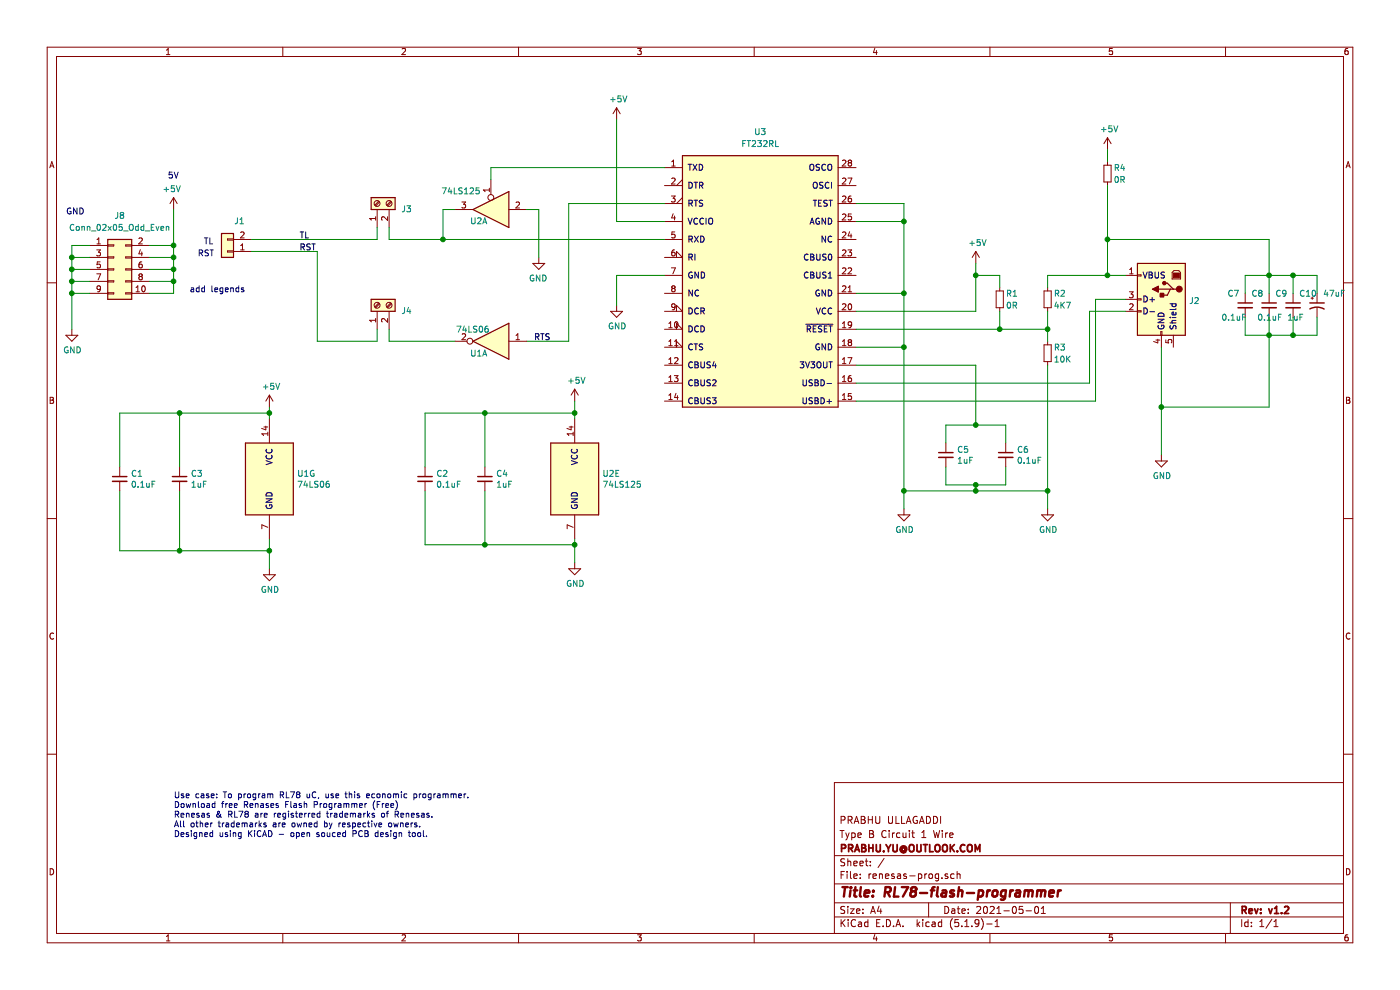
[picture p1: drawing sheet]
EESchema Schematic File Version 4
EELAYER 30 0
EELAYER END
$Descr A4 11693 8268
encoding utf-8
Sheet 1 1
Title "RL78-flash-programmer"
Date "2021-05-01"
Rev "v1.2"
Comp "PRABHU.YU@OUTLOOK.COM"
Comment1 "Type B Circuit 1 Wire"
Comment2 "PRABHU ULLAGADDI"
Comment3 ""
Comment4 ""
$EndDescr
$Comp
L Device:C_Small C5
U 1 1
P 7900 3800
F 0 "C5" H 7992 3846 50  0000 L CNN
F 1 "1uF" H 7992 3755 50  0000 L CNN
F 2 "Capacitor_SMD:C_1206_3216Metric_Pad1.42x1.75mm_HandSolder" H 7900 3800 50  0001 C CNN
F 3 "~" H 7900 3800 50  0001 C CNN
	1    7900 3800
	1    0    0    -1  
$EndComp
$Comp
L Device:C_Small C6
U 1 1
P 8400 3800
F 0 "C6" H 8492 3846 50  0000 L CNN
F 1 "0.1uF" H 8492 3755 50  0000 L CNN
F 2 "Capacitor_SMD:C_1206_3216Metric_Pad1.42x1.75mm_HandSolder" H 8400 3800 50  0001 C CNN
F 3 "~" H 8400 3800 50  0001 C CNN
	1    8400 3800
	1    0    0    -1  
$EndComp
Wire Wire Line
	8400 3700 8400 3550
Wire Wire Line
	8400 3550 8150 3550
Wire Wire Line
	7900 3550 7900 3700
Wire Wire Line
	8150 3550 8150 3050
Connection ~ 8150 3550
Wire Wire Line
	8150 3550 7900 3550
Wire Wire Line
	10600 2800 10600 3400
Wire Wire Line
	7150 3050 8150 3050
Wire Wire Line
	7550 2900 7550 4100
Wire Wire Line
	9100 3200 9100 2600
Wire Wire Line
	7150 3200 9100 3200
Wire Wire Line
	9150 3350 9150 2500
Wire Wire Line
	7150 3350 9150 3350
Wire Wire Line
	9700 3400 9700 2900
Wire Wire Line
	9700 3400 10600 3400
$Comp
L power:GND #PWR0113
U 1 1
P 9700 3800
F 0 "#PWR0113" H 9700 3550 50  0001 C CNN
F 1 "GND" H 9705 3627 50  0000 C CNN
F 2 "" H 9700 3800 50  0001 C CNN
F 3 "" H 9700 3800 50  0001 C CNN
	1    9700 3800
	1    0    0    -1  
$EndComp
Wire Wire Line
	9700 3800 9700 3400
Connection ~ 9700 3400
Connection ~ 7550 2900
Connection ~ 8150 2300
Wire Wire Line
	8150 2600 8150 2300
Wire Wire Line
	8150 2300 8150 2200
Wire Wire Line
	2650 2100 2650 2850
Wire Wire Line
	4500 1750 4500 2150
Wire Wire Line
	4400 1750 4500 1750
$Comp
L power:GND #PWR0114
U 1 1
P 4500 2150
F 0 "#PWR0114" H 4500 1900 50  0001 C CNN
F 1 "GND" H 4505 1977 50  0000 C CNN
F 2 "" H 4500 2150 50  0001 C CNN
F 3 "" H 4500 2150 50  0001 C CNN
	1    4500 2150
	-1   0    0    -1  
$EndComp
Wire Wire Line
	3700 2000 5550 2000
Connection ~ 3700 2000
Wire Wire Line
	3700 1750 3700 2000
Wire Wire Line
	3800 1750 3700 1750
Wire Wire Line
	4100 1400 4100 1500
$Comp
L 74xx:74LS125 U2
U 1 1
P 4100 1750
F 0 "U2" H 4200 1850 50  0000 C CNN
F 1 "74LS125" H 4350 1600 50  0000 C CNN
F 2 "Package_DIP:DIP-14_W7.62mm" H 4100 1750 50  0001 C CNN
F 3 "http://www.ti.com/lit/gpn/sn74LS125" H 4100 1750 50  0001 C CNN
	1    4100 1750
	-1   0    0    1   
$EndComp
Wire Wire Line
	4100 1400 5550 1400
Wire Wire Line
	4750 1700 4750 2850
Wire Wire Line
	4750 1700 5550 1700
Wire Wire Line
	5150 2300 5550 2300
Wire Wire Line
	8150 4100 7550 4100
Wire Wire Line
	8150 4050 8400 4050
Connection ~ 8150 4050
Wire Wire Line
	8150 4050 8150 4100
Wire Wire Line
	7900 4050 8150 4050
Wire Wire Line
	9250 2000 9250 1550
Connection ~ 9250 2000
Wire Wire Line
	9250 2000 10600 2000
$Comp
L power:+5V #PWR0112
U 1 1
P 9250 1250
F 0 "#PWR0112" H 9250 1100 50  0001 C CNN
F 1 "+5V" H 9265 1423 50  0000 C CNN
F 2 "" H 9250 1250 50  0001 C CNN
F 3 "" H 9250 1250 50  0001 C CNN
	1    9250 1250
	1    0    0    -1  
$EndComp
Wire Wire Line
	9250 1350 9250 1250
Connection ~ 9250 2300
Wire Wire Line
	9250 2300 9400 2300
Wire Wire Line
	9250 2300 9250 2000
$Comp
L Device:R_Small R4
U 1 1
P 9250 1450
F 0 "R4" H 9300 1500 50  0000 L CNN
F 1 "0R" H 9300 1400 50  0000 L CNN
F 2 "Resistor_SMD:R_1206_3216Metric_Pad1.42x1.75mm_HandSolder" H 9250 1450 50  0001 C CNN
F 3 "~" H 9250 1450 50  0001 C CNN
	1    9250 1450
	1    0    0    -1  
$EndComp
Wire Wire Line
	9400 2600 9100 2600
Wire Wire Line
	9150 2500 9400 2500
$Comp
L renesas-prog-rescue:USB_B-Connector J2
U 1 1
P 9700 2500
F 0 "J2" H 9470 2489 50  0000 R CNN
F 1 "USB_B" H 9470 2398 50  0001 R CNN
F 2 "Connector_USB:USB_B_OST_USB-B1HSxx_Horizontal" H 9850 2450 50  0001 C CNN
F 3 " ~" H 9850 2450 50  0001 C CNN
	1    9700 2500
	-1   0    0    -1  
$EndComp
$Comp
L power:+5V #PWR0110
U 1 1
P 8150 2200
F 0 "#PWR0110" H 8150 2050 50  0001 C CNN
F 1 "+5V" H 8165 2373 50  0000 C CNN
F 2 "" H 8150 2200 50  0001 C CNN
F 3 "" H 8150 2200 50  0001 C CNN
	1    8150 2200
	1    0    0    -1  
$EndComp
$Comp
L power:+5V #PWR0109
U 1 1
P 5150 1000
F 0 "#PWR0109" H 5150 850 50  0001 C CNN
F 1 "+5V" H 5165 1173 50  0000 C CNN
F 2 "" H 5150 1000 50  0001 C CNN
F 3 "" H 5150 1000 50  0001 C CNN
	1    5150 1000
	1    0    0    -1  
$EndComp
Wire Wire Line
	5150 1850 5550 1850
Wire Wire Line
	5150 1850 5150 1000
$Comp
L power:GND #PWR0107
U 1 1
P 5150 2550
F 0 "#PWR0107" H 5150 2300 50  0001 C CNN
F 1 "GND" H 5155 2377 50  0000 C CNN
F 2 "" H 5150 2550 50  0001 C CNN
F 3 "" H 5150 2550 50  0001 C CNN
	1    5150 2550
	1    0    0    -1  
$EndComp
Wire Wire Line
	5150 2300 5150 2550
Wire Wire Line
	7150 2600 8150 2600
Connection ~ 7550 2450
Wire Wire Line
	7550 2450 7550 2900
Connection ~ 7550 1850
Wire Wire Line
	7550 1850 7550 2450
Wire Wire Line
	7550 1700 7550 1850
Wire Wire Line
	7150 1700 7550 1700
Wire Wire Line
	7150 1850 7550 1850
Wire Wire Line
	7150 2900 7550 2900
Wire Wire Line
	7150 2450 7550 2450
$Comp
L renesas-prog-rescue:FT232RL-SYMBOLS U3
U 1 1
P 5550 1400
F 0 "U3" H 6350 1700 50  0000 C CNN
F 1 "FT232RL" H 6350 1600 50  0000 C CNN
F 2 "prabhu:SSOP-28_5.3x10.2mm_P0.65mm" H 6350 400 50  0001 C CNN
F 3 "http://www.ftdichip.com/Products/ICs/FT232RL.htm" H 6350 650 50  0001 C CNN
	1    5550 1400
	1    0    0    -1  
$EndComp
Wire Wire Line
	10600 2300 10600 2000
Wire Wire Line
	10800 2300 10600 2300
Connection ~ 10800 2300
Wire Wire Line
	10800 2450 10800 2300
Connection ~ 10600 2300
Wire Wire Line
	11000 2300 10800 2300
Wire Wire Line
	11000 2450 11000 2300
Wire Wire Line
	10400 2300 10400 2450
Wire Wire Line
	10600 2300 10400 2300
Wire Wire Line
	10600 2450 10600 2300
Wire Wire Line
	10600 2800 10800 2800
Connection ~ 10600 2800
Wire Wire Line
	10600 2650 10600 2800
Wire Wire Line
	10800 2800 11000 2800
Connection ~ 10800 2800
Wire Wire Line
	10800 2650 10800 2800
Wire Wire Line
	11000 2800 11000 2650
Wire Wire Line
	10400 2800 10600 2800
$Comp
L Device:CP1_Small C10
U 1 1
P 11000 2550
F 0 "C10" H 10850 2650 50  0000 L CNN
F 1 "47uF" H 11050 2650 50  0000 L CNN
F 2 "Capacitor_THT:CP_Radial_D8.0mm_P2.50mm" H 11000 2550 50  0001 C CNN
F 3 "~" H 11000 2550 50  0001 C CNN
	1    11000 2550
	1    0    0    -1  
$EndComp
$Comp
L Device:C_Small C9
U 1 1
P 10800 2550
F 0 "C9" H 10650 2650 50  0000 L CNN
F 1 "1uF" H 10750 2450 50  0000 L CNN
F 2 "Capacitor_SMD:C_1206_3216Metric_Pad1.42x1.75mm_HandSolder" H 10800 2550 50  0001 C CNN
F 3 "~" H 10800 2550 50  0001 C CNN
	1    10800 2550
	1    0    0    -1  
$EndComp
$Comp
L Device:C_Small C8
U 1 1
P 10600 2550
F 0 "C8" H 10450 2650 50  0000 L CNN
F 1 "0.1uF" H 10500 2450 50  0000 L CNN
F 2 "Capacitor_SMD:C_1206_3216Metric_Pad1.42x1.75mm_HandSolder" H 10600 2550 50  0001 C CNN
F 3 "~" H 10600 2550 50  0001 C CNN
	1    10600 2550
	1    0    0    -1  
$EndComp
Wire Wire Line
	8400 4050 8400 3900
Wire Wire Line
	7900 3900 7900 4050
Wire Wire Line
	10400 2650 10400 2800
$Comp
L Device:C_Small C7
U 1 1
P 10400 2550
F 0 "C7" H 10250 2650 50  0000 L CNN
F 1 "0.1uF" H 10200 2450 50  0000 L CNN
F 2 "Capacitor_SMD:C_1206_3216Metric_Pad1.42x1.75mm_HandSolder" H 10400 2550 50  0001 C CNN
F 3 "~" H 10400 2550 50  0001 C CNN
	1    10400 2550
	1    0    0    -1  
$EndComp
Text Label 4600 2850 2    50   ~ 0
RTS
Wire Wire Line
	4750 2850 4400 2850
Text Label 2500 2000 0    50   ~ 0
TL
Text Label 2500 2100 0    50   ~ 0
RST
Wire Wire Line
	2250 4600 2250 4500
Connection ~ 2250 4600
Connection ~ 1500 4600
Wire Wire Line
	1500 4600 2250 4600
Wire Wire Line
	1000 4600 1000 4100
Wire Wire Line
	1500 4600 1000 4600
Wire Wire Line
	1500 4100 1500 4600
Wire Wire Line
	1500 3450 2250 3450
Connection ~ 1500 3450
Wire Wire Line
	1500 3900 1500 3450
Wire Wire Line
	2250 3450 2250 3400
Connection ~ 2250 3450
Wire Wire Line
	1000 3450 1500 3450
Wire Wire Line
	1000 3900 1000 3450
Connection ~ 4800 4550
Connection ~ 4050 4550
Wire Wire Line
	4050 4550 4800 4550
Wire Wire Line
	4050 4550 4050 4100
Wire Wire Line
	3550 4550 4050 4550
Wire Wire Line
	3550 4100 3550 4550
Connection ~ 4050 3450
Wire Wire Line
	3550 3450 3550 3900
Wire Wire Line
	4050 3450 3550 3450
Wire Wire Line
	4800 3450 4800 3350
Connection ~ 4800 3450
Wire Wire Line
	4050 3450 4050 3900
Wire Wire Line
	4800 3450 4050 3450
$Comp
L Device:C_Small C2
U 1 1
P 3550 4000
F 0 "C2" H 3642 4046 50  0000 L CNN
F 1 "0.1uF" H 3642 3955 50  0000 L CNN
F 2 "Capacitor_SMD:C_1206_3216Metric_Pad1.42x1.75mm_HandSolder" H 3550 4000 50  0001 C CNN
F 3 "~" H 3550 4000 50  0001 C CNN
	1    3550 4000
	1    0    0    -1  
$EndComp
$Comp
L Device:C_Small C4
U 1 1
P 4050 4000
F 0 "C4" H 4142 4046 50  0000 L CNN
F 1 "1uF" H 4142 3955 50  0000 L CNN
F 2 "Capacitor_SMD:C_1206_3216Metric_Pad1.42x1.75mm_HandSolder" H 4050 4000 50  0001 C CNN
F 3 "~" H 4050 4000 50  0001 C CNN
	1    4050 4000
	1    0    0    -1  
$EndComp
$Comp
L Device:C_Small C1
U 1 1
P 1000 4000
F 0 "C1" H 1092 4046 50  0000 L CNN
F 1 "0.1uF" H 1092 3955 50  0000 L CNN
F 2 "Capacitor_SMD:C_1206_3216Metric_Pad1.42x1.75mm_HandSolder" H 1000 4000 50  0001 C CNN
F 3 "~" H 1000 4000 50  0001 C CNN
	1    1000 4000
	1    0    0    -1  
$EndComp
$Comp
L Device:C_Small C3
U 1 1
P 1500 4000
F 0 "C3" H 1592 4046 50  0000 L CNN
F 1 "1uF" H 1592 3955 50  0000 L CNN
F 2 "Capacitor_SMD:C_1206_3216Metric_Pad1.42x1.75mm_HandSolder" H 1500 4000 50  0001 C CNN
F 3 "~" H 1500 4000 50  0001 C CNN
	1    1500 4000
	1    0    0    -1  
$EndComp
Wire Wire Line
	2250 4750 2250 4600
$Comp
L power:GND #PWR0104
U 1 1
P 2250 4750
F 0 "#PWR0104" H 2250 4500 50  0001 C CNN
F 1 "GND" H 2255 4577 50  0000 C CNN
F 2 "" H 2250 4750 50  0001 C CNN
F 3 "" H 2250 4750 50  0001 C CNN
	1    2250 4750
	1    0    0    -1  
$EndComp
Wire Wire Line
	2250 3500 2250 3450
$Comp
L power:+5V #PWR0103
U 1 1
P 2250 3400
F 0 "#PWR0103" H 2250 3250 50  0001 C CNN
F 1 "+5V" H 2265 3573 50  0000 C CNN
F 2 "" H 2250 3400 50  0001 C CNN
F 3 "" H 2250 3400 50  0001 C CNN
	1    2250 3400
	1    0    0    -1  
$EndComp
$Comp
L 74xx:74LS06 U1
U 7 1
P 2250 4000
F 0 "U1" H 2480 4046 50  0000 L CNN
F 1 "74LS06" H 2480 3955 50  0000 L CNN
F 2 "Package_DIP:DIP-14_W7.62mm" H 2250 4000 50  0001 C CNN
F 3 "http://www.ti.com/lit/gpn/sn74LS06" H 2250 4000 50  0001 C CNN
	7    2250 4000
	1    0    0    -1  
$EndComp
$Comp
L 74xx:74LS06 U1
U 1 1
P 4100 2850
F 0 "U1" H 4200 2750 50  0000 C CNN
F 1 "74LS06" H 4250 2950 50  0000 C CNN
F 2 "Package_DIP:DIP-14_W7.62mm" H 4100 2850 50  0001 C CNN
F 3 "http://www.ti.com/lit/gpn/sn74LS06" H 4100 2850 50  0001 C CNN
	1    4100 2850
	-1   0    0    -1  
$EndComp
Wire Wire Line
	4800 3500 4800 3450
$Comp
L power:+5V #PWR0102
U 1 1
P 4800 3350
F 0 "#PWR0102" H 4800 3200 50  0001 C CNN
F 1 "+5V" H 4815 3523 50  0000 C CNN
F 2 "" H 4800 3350 50  0001 C CNN
F 3 "" H 4800 3350 50  0001 C CNN
	1    4800 3350
	1    0    0    -1  
$EndComp
Wire Wire Line
	4800 4500 4800 4550
Wire Wire Line
	4800 4700 4800 4550
$Comp
L power:GND #PWR0101
U 1 1
P 4800 4700
F 0 "#PWR0101" H 4800 4450 50  0001 C CNN
F 1 "GND" H 4805 4527 50  0000 C CNN
F 2 "" H 4800 4700 50  0001 C CNN
F 3 "" H 4800 4700 50  0001 C CNN
	1    4800 4700
	1    0    0    -1  
$EndComp
$Comp
L 74xx:74LS125 U2
U 5 1
P 4800 4000
F 0 "U2" H 5030 4046 50  0000 L CNN
F 1 "74LS125" H 5030 3955 50  0000 L CNN
F 2 "Package_DIP:DIP-14_W7.62mm" H 4800 4000 50  0001 C CNN
F 3 "http://www.ti.com/lit/gpn/sn74LS125" H 4800 4000 50  0001 C CNN
	5    4800 4000
	1    0    0    -1  
$EndComp
Connection ~ 7550 4100
Wire Wire Line
	7550 4100 7550 4250
$Comp
L power:GND #PWR0111
U 1 1
P 8750 4250
F 0 "#PWR0111" H 8750 4000 50  0001 C CNN
F 1 "GND" H 8755 4077 50  0000 C CNN
F 2 "" H 8750 4250 50  0001 C CNN
F 3 "" H 8750 4250 50  0001 C CNN
	1    8750 4250
	1    0    0    -1  
$EndComp
Wire Wire Line
	8750 4100 8750 4250
Connection ~ 8150 4100
Wire Wire Line
	8150 4100 8750 4100
$Comp
L power:GND #PWR0108
U 1 1
P 7550 4250
F 0 "#PWR0108" H 7550 4000 50  0001 C CNN
F 1 "GND" H 7555 4077 50  0000 C CNN
F 2 "" H 7550 4250 50  0001 C CNN
F 3 "" H 7550 4250 50  0001 C CNN
	1    7550 4250
	1    0    0    -1  
$EndComp
Wire Wire Line
	8150 2300 8350 2300
Wire Wire Line
	8350 2300 8350 2400
Wire Wire Line
	8750 2300 9250 2300
Wire Wire Line
	8750 2400 8750 2300
Connection ~ 8750 4100
Wire Wire Line
	8750 3050 8750 4100
Wire Wire Line
	8350 2750 8350 2600
Wire Wire Line
	8750 2750 8750 2850
Wire Wire Line
	8350 2750 8750 2750
$Comp
L Device:R_Small R3
U 1 1
P 8750 2950
F 0 "R3" H 8800 3000 50  0000 L CNN
F 1 "10K" H 8800 2900 50  0000 L CNN
F 2 "Resistor_SMD:R_1206_3216Metric_Pad1.42x1.75mm_HandSolder" H 8750 2950 50  0001 C CNN
F 3 "~" H 8750 2950 50  0001 C CNN
	1    8750 2950
	1    0    0    -1  
$EndComp
Connection ~ 8750 2750
Wire Wire Line
	8750 2750 8750 2600
$Comp
L Device:R_Small R2
U 1 1
P 8750 2500
F 0 "R2" H 8800 2550 50  0000 L CNN
F 1 "4K7" H 8800 2450 50  0000 L CNN
F 2 "Resistor_SMD:R_1206_3216Metric_Pad1.42x1.75mm_HandSolder" H 8750 2500 50  0001 C CNN
F 3 "~" H 8750 2500 50  0001 C CNN
	1    8750 2500
	1    0    0    -1  
$EndComp
$Comp
L Device:R_Small R1
U 1 1
P 8350 2500
F 0 "R1" H 8400 2550 50  0000 L CNN
F 1 "0R" H 8400 2450 50  0000 L CNN
F 2 "Resistor_SMD:R_1206_3216Metric_Pad1.42x1.75mm_HandSolder" H 8350 2500 50  0001 C CNN
F 3 "~" H 8350 2500 50  0001 C CNN
	1    8350 2500
	1    0    0    -1  
$EndComp
Connection ~ 8350 2750
Wire Wire Line
	7150 2750 8350 2750
Text Notes 1650 2150 0    50   ~ 0
RST
Text Notes 1700 2050 0    50   ~ 0
TL
Text Notes 550  1800 0    50   ~ 0
GND
Wire Wire Line
	1450 2350 1450 2250
Connection ~ 1450 2350
Wire Wire Line
	1250 2350 1450 2350
Wire Wire Line
	1450 2250 1450 2150
Connection ~ 1450 2250
Wire Wire Line
	1250 2250 1450 2250
Wire Wire Line
	1450 2150 1450 2050
Connection ~ 1450 2150
Wire Wire Line
	1250 2150 1450 2150
Connection ~ 1450 2050
Wire Wire Line
	1450 2450 1450 2350
Wire Wire Line
	1250 2450 1450 2450
Wire Wire Line
	600  2450 600  2350
Connection ~ 600  2450
Wire Wire Line
	750  2450 600  2450
Wire Wire Line
	600  2350 600  2250
Connection ~ 600  2350
Wire Wire Line
	750  2350 600  2350
Wire Wire Line
	600  2250 600  2150
Connection ~ 600  2250
Wire Wire Line
	750  2250 600  2250
Wire Wire Line
	600  2150 600  2050
Connection ~ 600  2150
Wire Wire Line
	750  2150 600  2150
Wire Wire Line
	600  2050 750  2050
Wire Wire Line
	600  2750 600  2450
Wire Wire Line
	1450 2050 1450 1750
Wire Wire Line
	1250 2050 1450 2050
$Comp
L power:+5V #PWR0136
U 1 1
P 1450 1750
F 0 "#PWR0136" H 1450 1600 50  0001 C CNN
F 1 "+5V" H 1465 1923 50  0000 C CNN
F 2 "" H 1450 1750 50  0001 C CNN
F 3 "" H 1450 1750 50  0001 C CNN
	1    1450 1750
	-1   0    0    -1  
$EndComp
$Comp
L power:GND #PWR0135
U 1 1
P 600 2750
F 0 "#PWR0135" H 600 2500 50  0001 C CNN
F 1 "GND" H 605 2577 50  0000 C CNN
F 2 "" H 600 2750 50  0001 C CNN
F 3 "" H 600 2750 50  0001 C CNN
	1    600  2750
	1    0    0    -1  
$EndComp
$Comp
L Connector_Generic:Conn_02x05_Odd_Even J8
U 1 1
P 950 2250
F 0 "J8" H 1000 2700 50  0000 C CNN
F 1 "Conn_02x05_Odd_Even" H 1000 2600 50  0000 C CNN
F 2 "Connector_PinHeader_2.54mm:PinHeader_2x05_P2.54mm_Vertical" H 950 2250 50  0001 C CNN
F 3 "~" H 950 2250 50  0001 C CNN
	1    950  2250
	1    0    0    -1  
$EndComp
$Comp
L Connector_Generic:Conn_01x02 J1
U 1 1
P 1900 2100
F 0 "J1" H 1800 1850 50  0000 C CNN
F 1 "Conn_01x02" H 1800 2250 50  0001 C CNN
F 2 "Connector_PinHeader_2.54mm:PinHeader_1x02_P2.54mm_Vertical" H 1900 2100 50  0001 C CNN
F 3 "~" H 1900 2100 50  0001 C CNN
	1    1900 2100
	-1   0    0    1   
$EndComp
Wire Wire Line
	2100 2100 2650 2100
Text Notes 1400 1500 0    50   ~ 0
5V
Text Notes 2050 2450 2    50   ~ 0
add legends
Wire Wire Line
	3250 1900 3250 2000
Wire Wire Line
	3250 2000 3700 2000
Wire Wire Line
	3150 1900 3150 2000
Wire Wire Line
	2100 2000 3150 2000
Wire Wire Line
	3250 2750 3250 2850
Wire Wire Line
	3250 2850 3800 2850
Wire Wire Line
	3150 2750 3150 2850
Wire Wire Line
	2650 2850 3150 2850
$Comp
L Connector:Screw_Terminal_01x02 J4
U 1 1
P 3150 2550
F 0 "J4" V 3100 2350 50  0000 R CNN
F 1 "Screw_Terminal_01x02" V 3050 2350 50  0001 R CNN
F 2 "TerminalBlock_Phoenix:TerminalBlock_Phoenix_MKDS-1,5-2_1x02_P5.00mm_Horizontal" H 3150 2550 50  0001 C CNN
F 3 "~" H 3150 2550 50  0001 C CNN
	1    3150 2550
	0    -1   -1   0   
$EndComp
$Comp
L Connector:Screw_Terminal_01x02 J3
U 1 1
P 3150 1700
F 0 "J3" V 3100 1500 50  0000 R CNN
F 1 "Screw_Terminal_01x02" V 3050 1500 50  0001 R CNN
F 2 "TerminalBlock_Phoenix:TerminalBlock_Phoenix_MKDS-1,5-2_1x02_P5.00mm_Horizontal" H 3150 1700 50  0001 C CNN
F 3 "~" H 3150 1700 50  0001 C CNN
	1    3150 1700
	0    -1   -1   0   
$EndComp
Text Notes 1450 7000 0    50   ~ 0
Use case: To program RL78 uC, use this economic programmer.\nDownload free Renases Flash Programmer (Free)\nRenesas & RL78 are registerred trademarks of Renesas.\nAll other trademarks are owned by respective owners.\nDesigned using KiCAD - open souced PCB design tool.\n
$EndSCHEMATC
